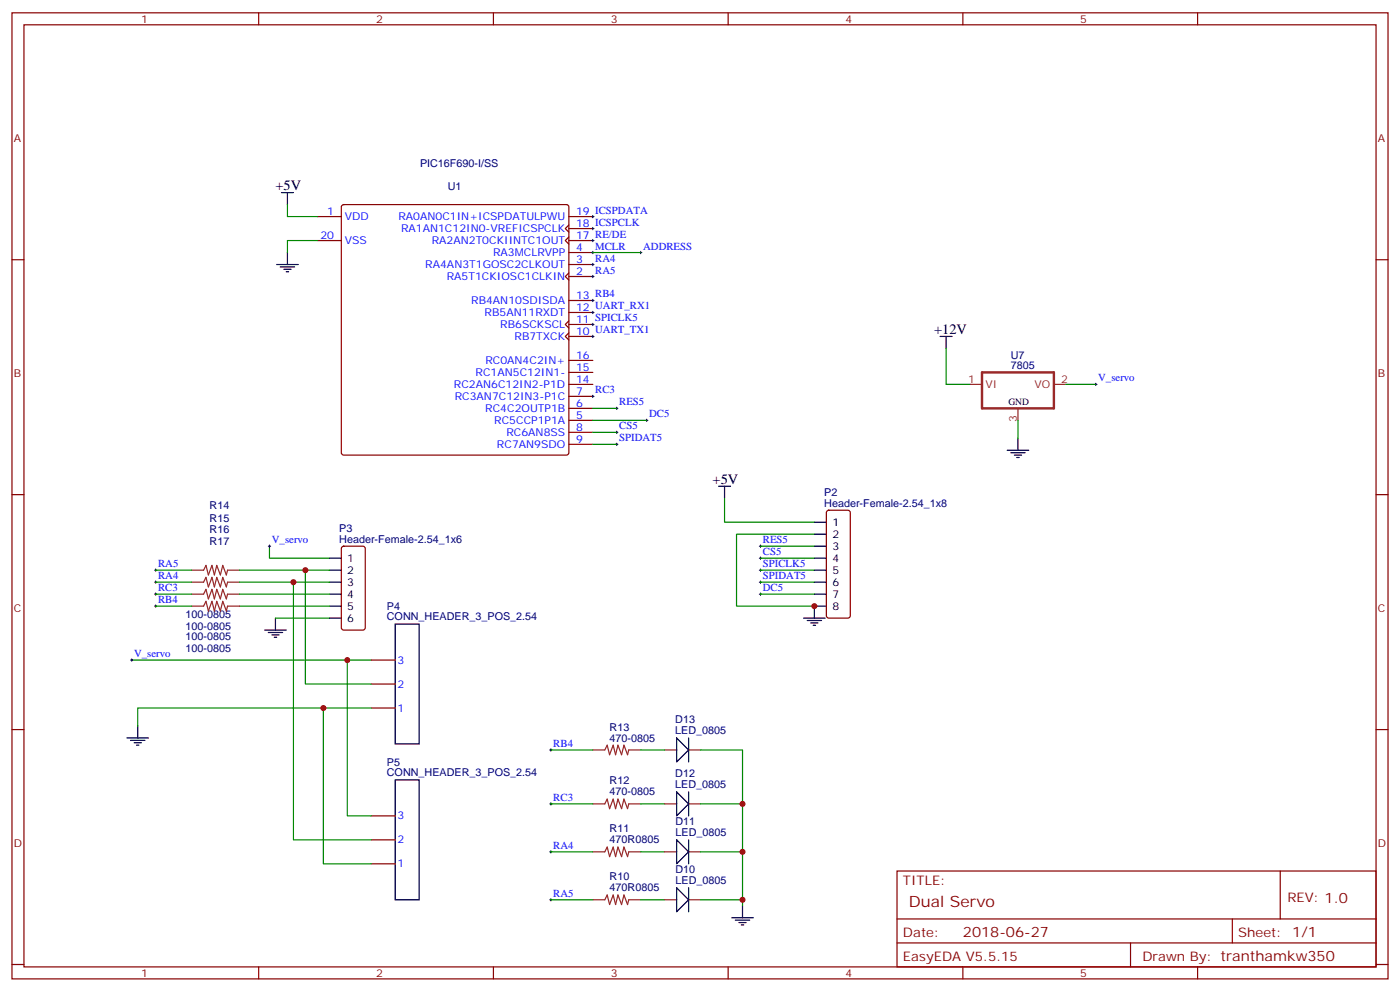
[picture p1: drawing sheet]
<svg xmlns="http://www.w3.org/2000/svg" width="412mm" height="292mm" viewBox="0 0 412 292" stroke-linecap="round" stroke-linejoin="round" font-family="sans-serif">
<g fill="none" stroke="#870000" stroke-width=".35">
<path d="M3.5 3.8h405.4v284.3h-405.4zM7.1 7.3h398.2v277.3h-398.2zM76.2 3.8v3.5M145.3 3.8v3.5M214.5 3.8v3.5M283.6 3.8v3.5M352.8 3.8v3.5M3.5 76.4h3.6M93.5 63.7h7M93.5 70.8h7M100.8 60.4l.4-.2h65.7l.5 .2 .2 .5v72.3l-.3 .5-.4 .2h-65.7l-.5-.2-.2-.5v-72.3zM167.6 69.7l-1.1 1.1 1.1 1.1"/>
<path d="M167.6 66.2l-1.1 1.1 1.1 1M167.6 63.7h7M167.6 77.9h7M167.6 74.3h7M167.6 70.8h7M167.6 67.3h7M405.3 76.4h3.6M167.6 80.3l-1.1 1.1 1.1 1M167.6 98l-1.1 1 1.1 1.1M167.6 94.4l-1.1 1.1 1.1 1.1M167.6 81.4h7M167.6 99h7"/>
<path d="M167.6 95.5h7M167.6 92h7M167.6 88.4h7M167.6 116.7h7M167.6 113.1h7M167.6 109.6h7M167.6 106.1h7M167.6 123.7h7M167.6 120.2h7M167.6 127.2h7M167.6 130.8h7M3.5 145.6h3.6"/>
<path d="M243.7 150.4l.4-.2h5.7l.5 .2 .2 .5v30.3l-.3 .5-.4 .2h-5.7l-.5-.2-.2-.5v-30.3zM405.3 145.6h3.6M100.8 161l.4-.2h5.7l.6 .4 .1 23.5-.5 .7-5.9 .1-.6-.5-.1-23.5zM109.4 194.3h7M3.5 214.7h3.6M109.4 208.4h7M109.4 201.3h7M405.3 214.7h3.6M109.4 254.2h7M109.4 247.2h7M109.4 240.1h7M264.2 256.4h141.1v28.2h-141.1z"/>
<path d="M377.1 256.4v14.1M264.2 270.5h141.1M264.2 277.5h141.1M333 277.5v7.1M363 270.5v7M3.5 283.9h3.6M76.2 284.6v3.5M145.3 284.6v3.5M214.5 284.6v3.5M283.6 284.6v3.5M352.8 284.6v3.5M405.3 283.9h3.6"/>
</g>
<g fill="none" stroke="#000" stroke-width=".35">
<path d="M82.9 56.7h3.5M84.7 56.7v3.5M81.5 77.9h6.3M82.5 78.6h4.3M83.6 79.3h2.1M84.3 80h.7M84.7 74.3v3.6M276.9 99h3.6M278.7 99v3.6M296.7 132.5h6.3M297.7 133.2h4.3M298.8 133.9h2.1"/>
<path d="M299.5 134.7h.7M299.9 129v3.5M211.7 143.1h3.5M213.4 143.1v3.5M239.9 153.7h3.5M239.9 157.2h3.5M97 164.3h3.5M97 167.8h3.5M97 171.3h3.5M97 174.9h3.5M97 178.4h3.5M239.9 164.3h3.5"/>
<path d="M239.9 167.8h3.5M239.9 171.3h3.5M239.9 174.9h3.5M239.9 160.8h3.5M243.4 178.4h-3.5v3.5M78 185.5h6.3M79 186.2h4.3M80.1 186.9h2.1M80.8 187.6h.7M81.1 181.9v3.6M97 181.9h3.5M116.4 183.7h7.1v35.3h-7.1z"/>
<path d="M236.7 181.9h6.4M237.8 182.6h4.2M238.8 183.3h2.1M239.5 184h.7M37.4 217.2h6.3M38.5 217.9h4.2M39.5 218.6h2.1M40.2 219.3h.7M40.6 213.7v3.5M199.3 217.2l3.5 3.5-3.5 3.6zM202.8 217.2v7.1M116.4 229.6h7.1v35.2h-7.1z"/>
<path d="M199.3 233.1l3.5 3.5-3.5 3.5zM202.8 233.1v7M199.3 247.2l3.5 3.5-3.5 3.5zM202.8 247.2v7M199.3 261.3l3.5 3.5-3.5 3.6zM202.8 261.3v7.1M215.5 270.1h6.4M216.6 270.8h4.2M217.7 271.5h2.1M218.4 272.2h.7M218.7 266.6v3.5"/>
</g>
<g fill="none" stroke="#008700" stroke-width=".35">
<path d="M84.7 60.2v3.5h8.8M93.5 70.8h-8.8v3.5M174.6 74.3h14.1M278.7 102.6v10.5h7.1M314 113.1h8.8M174.6 130.8h7.1M174.6 127.2h7.1M174.6 120.2h7.1M174.6 123.7h15.9M299.9 123.7v5.3M213.4 146.6v7.1h26.5M239.9 157.2h-22.9v21.2h22.9"/>
<path d="M45.9 178.4h10.5M45.9 167.8h10.5M45.9 171.3h10.5M45.9 174.9h10.5M70.6 178.4h26.4M70.6 167.8h26.4M70.6 171.3h26.4M70.6 174.9h26.4M79.4 160.8v3.5h17.6M86.4 171.3v75.9h23M90 167.8v33.5h19.4M224 167.8h15.9"/>
<path d="M224 171.3h15.9M224 174.9h15.9M224 164.3h15.9M224 160.8h15.9M38.8 194.3h70.6M81.1 181.9h15.9M102.3 194.3v45.8h7.1M95.2 208.4h-54.6v5.3M109.4 208.4h-14.2v45.8h14.2M162.3 236.6h12.3M162.3 220.7h12.3M188.7 236.6h7.1"/>
<path d="M188.7 220.7h7.1M206.4 220.7h12.3v45.9M206.4 236.6h12.3M162.3 250.7h12.3M188.7 250.7h7.1M206.4 250.7h12.3M162.3 264.8h12.3M188.7 264.8h7.1M206.4 264.8h12.3"/>
</g>
<g fill="none" stroke="#000" stroke-width=".29">
<path d="M174.3 74.3h.7M174.3 63.7h.7M174.3 67.3h.7M174.3 77.9h.7M174.3 70.8h.7M174.6 63.4v.7M174.6 66.9v.7M174.6 70.4v.8M174.6 74v.7M174.6 77.5v.7M188.4 74.3h.7M188.7 74v.7"/>
<path d="M174.3 81.4h.7M174.3 95.5h.7M174.3 88.4h.7M174.3 92h.7M174.3 99h.7M174.6 81v.7M174.6 88.1v.7M174.6 91.6v.7M174.6 95.1v.7M174.6 98.7v.7M174.3 116.7h.7M174.6 116.3v.7"/>
<path d="M181.7 119.8v.7M322.4 113.1h.7M322.8 112.8v.7M181.3 130.8h.7M181.3 127.2h.7M181.3 120.2h.7M181.7 126.9v.7M181.7 130.4v.7M190.1 123.7h.8M190.5 123.4v.7M45.5 171.3h.7M45.5 167.8h.7"/>
<path d="M45.5 174.9h.7M45.5 178.4h.7M45.9 167.5v.7M45.9 171v.7M45.9 174.5v.7M45.9 178v.8M79 160.8h.7M79.4 160.4v.7M223.7 171.3h.7M223.7 167.8h.7M223.7 174.9h.7M223.7 164.3h.7"/>
<path d="M223.7 160.8h.7M224 160.4v.7M224 163.9v.7M224 167.5v.7M224 171v.7M224 174.5v.7M38.5 194.3h.7M38.8 193.9v.7M161.9 236.6h.7M161.9 220.7h.7M162.3 220.4v.7M162.3 236.3v.7"/>
<path d="M161.9 250.7h.7M162.3 250.4v.7M161.9 264.8h.7M162.3 264.5v.7"/>
</g>
<g fill="none" stroke="#8c2424" stroke-width=".35">
<path d="M285.8 113.1h3.5M310.4 113.1h3.6M299.9 120.2v3.5M56.4 167.8h3.6l.7-1.4 .7 2.8 1-2.8 .7 2.8 .8-2.8 1 2.8 .7-2.8 1.1 2.8 .3-1.4h3.6M56.4 174.9h3.6l.7-1.4 .7 2.8 1-2.8 .7 2.8 .8-2.8 1 2.8 .7-2.8 1.1 2.8 .3-1.4h3.6M56.4 171.3h3.6l.7-1.4 .7 2.9 1-2.9 .7 2.9 .8-2.9 1 2.9 .7-2.9 1.1 2.9 .3-1.5h3.6M56.4 178.4h3.6l.7-1.4 .7 2.8 1-2.8 .7 2.8 .8-2.8 1 2.8 .7-2.8 1.1 2.8 .3-1.4h3.6M174.6 236.6h3.6l.7-1.4 .7 2.8 1-2.8 .7 2.8 .7-2.8 1.1 2.8 .7-2.8 1.1 2.8 .3-1.4h3.5M174.6 220.7h3.6l.7-1.4 .7 2.8 1-2.8 .7 2.8 .7-2.8 1.1 2.8 .7-2.8 1.1 2.8 .3-1.4h3.5M195.8 236.6h3.5M195.8 220.7h3.5M202.8 236.6h3.6"/>
<path d="M202.8 220.7h3.6M174.6 250.7h3.6l.7-1.4 .7 2.8 1-2.8 .7 2.8 .7-2.8 1.1 2.8 .7-2.8 1.1 2.8 .3-1.4h3.5M195.8 250.7h3.5M202.8 250.7h3.6M174.6 264.8h3.6l.7-1.4 .7 2.8 1-2.8 .7 2.8 .7-2.8 1.1 2.8 .7-2.8 1.1 2.8 .3-1.4h3.5M195.8 264.8h3.5M202.8 264.8h3.6"/>
</g>
<path d="M289.3 109.6h21.1v10.6h-21.1z" fill="none" stroke="#8c2424" stroke-width=".71"/>
<g fill="#c00">
<circle cx="86.4" cy="171.3" r=".88"/>
<circle cx="102.3" cy="194.3" r=".88"/>
<circle cx="218.7" cy="250.7" r=".88"/>
<circle cx="218.7" cy="264.8" r=".88"/>
<circle cx="218.7" cy="236.6" r=".88"/>
<circle cx="239.9" cy="178.4" r=".88"/>
<circle cx="95.3" cy="208.4" r=".88"/>
<circle cx="90" cy="167.8" r=".88"/>
</g>
<text font-size="4.6" fill="#800" x="267.8" y="266.9">Dual Servo</text>
<g font-size="4.2">
<text x="81.1" y="56">+5V</text>
<text x="275.2" y="98.3">+12V</text>
<text x="209.9" y="142.4">+5V</text>
</g>
<text font-size="4.2" fill="#800" x="283.6" y="275.8">2018-06-27</text>
<g font-size="3.9" fill="#800">
<text x="266" y="260.6">TITLE:</text>
<text x="379.2" y="265.5">REV: 1.0</text>
<text x="266" y="275.8">Date:</text>
<text x="364.8" y="275.8">Sheet: 1/1</text>
<text x="266" y="282.8">EasyEDA V5.5.15</text>
<text x="336.5" y="282.8">Drawn By: tranthamkw350</text>
</g>
<g font-size="3.2" fill="#800">
<text x="41.6" y="6.8">1</text>
<text x="110.8" y="6.8">2</text>
<text x="179.9" y="6.8">3</text>
<text x="249.1" y="6.8">4</text>
<text x="318.2" y="6.8">5</text>
<text x="4.1" y="41.9">A</text>
<text x="405.9" y="41.9">A</text>
<text x="4.1" y="111">B</text>
<text x="405.9" y="111">B</text>
<text x="4.1" y="180.2">C</text>
<text x="405.9" y="180.2">C</text>
<text x="4.1" y="249.3">D</text>
<text x="405.9" y="249.3">D</text>
<text x="41.6" y="287.6">1</text>
<text x="110.8" y="287.6">2</text>
<text x="179.9" y="287.6">3</text>
<text x="249.1" y="287.6">4</text>
<text x="318.2" y="287.6">5</text>
</g>
<g font-size="3.2" fill="#000080">
<text x="123.7" y="49.1">PIC16F690-I/SS</text>
<text x="131.9" y="55.9">U1</text>
<text x="297.7" y="105.6">U7</text>
<text x="297.7" y="108.5">7805</text>
<text x="61.7" y="149.7">R14</text>
<text x="242.8" y="149.1">Header-Female-2.54_1x8</text>
<text x="242.8" y="146">P2</text>
<text x="61.7" y="153.6">R15</text>
<text x="61.7" y="156.8">R16</text>
<text x="61.7" y="160.3">R17</text>
<text x="99.9" y="159.7">Header-Female-2.54_1x6</text>
<text x="99.9" y="156.5">P3</text>
<text x="114" y="179.5">P4</text>
<text x="54.7" y="181.8">100-0805</text>
<text x="54.7" y="185.3">100-0805</text>
<text x="114" y="182.6">CONN_HEADER_3_POS_2.54</text>
<text x="54.7" y="188.5">100-0805</text>
<text x="54.7" y="192">100-0805</text>
<text x="179.6" y="215">R13</text>
<text x="198.9" y="212.9">D13</text>
<text x="179.6" y="218.3">470-0805</text>
<text x="198.9" y="216.1">LED_0805</text>
<text x="114" y="225.4">P5</text>
<text x="114" y="228.5">CONN_HEADER_3_POS_2.54</text>
<text x="179.6" y="230.9">R12</text>
<text x="198.9" y="232">LED_0805</text>
<text x="198.9" y="228.8">D12</text>
<text x="179.6" y="234.1">470-0805</text>
<text x="179.6" y="245">R11</text>
<text x="199" y="242.9">D11</text>
<text x="179.6" y="248.2">470R0805</text>
<text x="199" y="246.1">LED_0805</text>
<text x="199" y="257.1">D10</text>
<text x="179.6" y="262.4">470R0805</text>
<text x="179.6" y="259.1">R10</text>
<text x="199" y="260.2">LED_0805</text>
</g>
<g font-size="3.2" fill="#00f">
<text x="96.4" y="63.4">1</text>
<text x="101.6" y="64.8">VDD</text>
<text x="117.4" y="64.8">RA0AN0C1IN+ICSPDATULPWU</text>
<text x="169.7" y="63.4">19 ICSPDATA</text>
<text x="94.4" y="70.4">20</text>
<text x="101.6" y="71.9">VSS</text>
<text x="118.1" y="68.3">RA1AN1C12IN0-VREFICSPCLK</text>
<text x="127.2" y="71.9">RA2AN2T0CKIINTC1OUT</text>
<text x="169.7" y="70.4">17 RE/DE</text>
<text x="169.7" y="66.9">18 ICSPCLK</text>
<text x="145.3" y="75.4">RA3MCLRVPP</text>
<text x="169.7" y="77.5">3</text>
<text x="169.7" y="74">4</text>
<text x="175.3" y="73.4">MCLR</text>
<text x="175.3" y="77">RA4</text>
<text x="189.4" y="73.4">ADDRESS</text>
<text x="125.3" y="78.9">RA4AN3T1GOSC2CLKOUT</text>
<text x="131.6" y="82.4">RA5T1CKIOSC1CLKIN</text>
<text x="169.7" y="81">2</text>
<text x="175.3" y="80.5">RA5</text>
<text x="138.8" y="89.5">RB4AN10SDISDA</text>
<text x="169.7" y="88.1">13 RB4</text>
<text x="142.8" y="93">RB5AN11RXDT</text>
<text x="169.7" y="95.1">11 SPICLK5</text>
<text x="169.7" y="91.6">12 UART_RX1</text>
<text x="147.4" y="96.6">RB6SCKSCL</text>
<text x="151.6" y="100.1">RB7TXCK</text>
<text x="169.7" y="98.7">10 UART_TX1</text>
<text x="143" y="107.1">RC0AN4C2IN+</text>
<text x="169.7" y="105.7">16</text>
<text x="140.1" y="110.7">RC1AN5C12IN1-</text>
<text x="169.7" y="112.8">14</text>
<text x="169.7" y="109.3">15</text>
<text x="323.5" y="112.3">V_servo</text>
<text x="133.7" y="114.2">RC2AN6C12IN2-P1D</text>
<text x="133.9" y="117.7">RC3AN7C12IN3-P1C</text>
<text x="169.7" y="119.8">6</text>
<text x="169.7" y="116.3">7</text>
<text x="175.3" y="115.8">RC3</text>
<text x="182.4" y="119.3">RES5</text>
<text x="143" y="121.2">RC4C2OUTP1B</text>
<text x="145.6" y="124.8">RC5CCP1P1A</text>
<text x="169.7" y="123.4">5</text>
<text x="191.2" y="122.8">DC5</text>
<text x="146.4" y="131.8">RC7AN9SDO</text>
<text x="149.2" y="128.3">RC6AN8SS</text>
<text x="169.7" y="126.9">8</text>
<text x="169.7" y="130.4">9</text>
<text x="182.4" y="129.9">SPIDAT5</text>
<text x="182.4" y="126.4">CS5</text>
<text x="80.1" y="159.9">V_servo</text>
<text x="224.7" y="159.9">RES5</text>
<text x="46.6" y="166.9">RA5</text>
<text x="224.7" y="166.9">SPICLK5</text>
<text x="224.7" y="163.4">CS5</text>
<text x="46.6" y="170.5">RA4</text>
<text x="46.6" y="174">RC3</text>
<text x="224.7" y="170.5">SPIDAT5</text>
<text x="224.7" y="174">DC5</text>
<text x="46.6" y="177.5">RB4</text>
<text x="39.5" y="193.4">V_servo</text>
<text x="117.1" y="195.3">3</text>
<text x="117.1" y="202.4">2</text>
<text x="117.1" y="209.4">1</text>
<text x="163" y="219.9">RB4</text>
<text x="163" y="235.7">RC3</text>
<text x="117.1" y="241.2">3</text>
<text x="117.1" y="248.2">2</text>
<text x="163" y="249.8">RA4</text>
<text x="117.1" y="255.3">1</text>
<text x="163" y="263.9">RA5</text>
</g>
<g font-size="3.2" fill="#8d2323">
<text x="285.1" y="112.8">1</text>
<text x="312.6" y="112.8">2</text>
<text x="290.3" y="114.2">VI</text>
<text x="304.7" y="114.2">VO</text>
<text x="299.5" y="124.3" transform="rotate(-90 299.5 124.3)">3</text>
</g>
<g font-size="3.2">
<text x="245.2" y="154.8">1</text>
<text x="245.2" y="158.3">2</text>
<text x="245.2" y="161.8">3</text>
<text x="102.3" y="165.3">1</text>
<text x="245.2" y="165.3">4</text>
<text x="102.3" y="168.9">2</text>
<text x="102.3" y="172.4">3</text>
<text x="245.2" y="168.9">5</text>
<text x="245.2" y="172.4">6</text>
<text x="102.3" y="175.9">4</text>
<text x="102.3" y="179.5">5</text>
<text x="245.2" y="175.9">7</text>
<text x="245.2" y="179.5">8</text>
<text x="102.3" y="183">6</text>
</g>
<text font-size="2.8" x="297" y="119.1">GND</text>
</svg>
